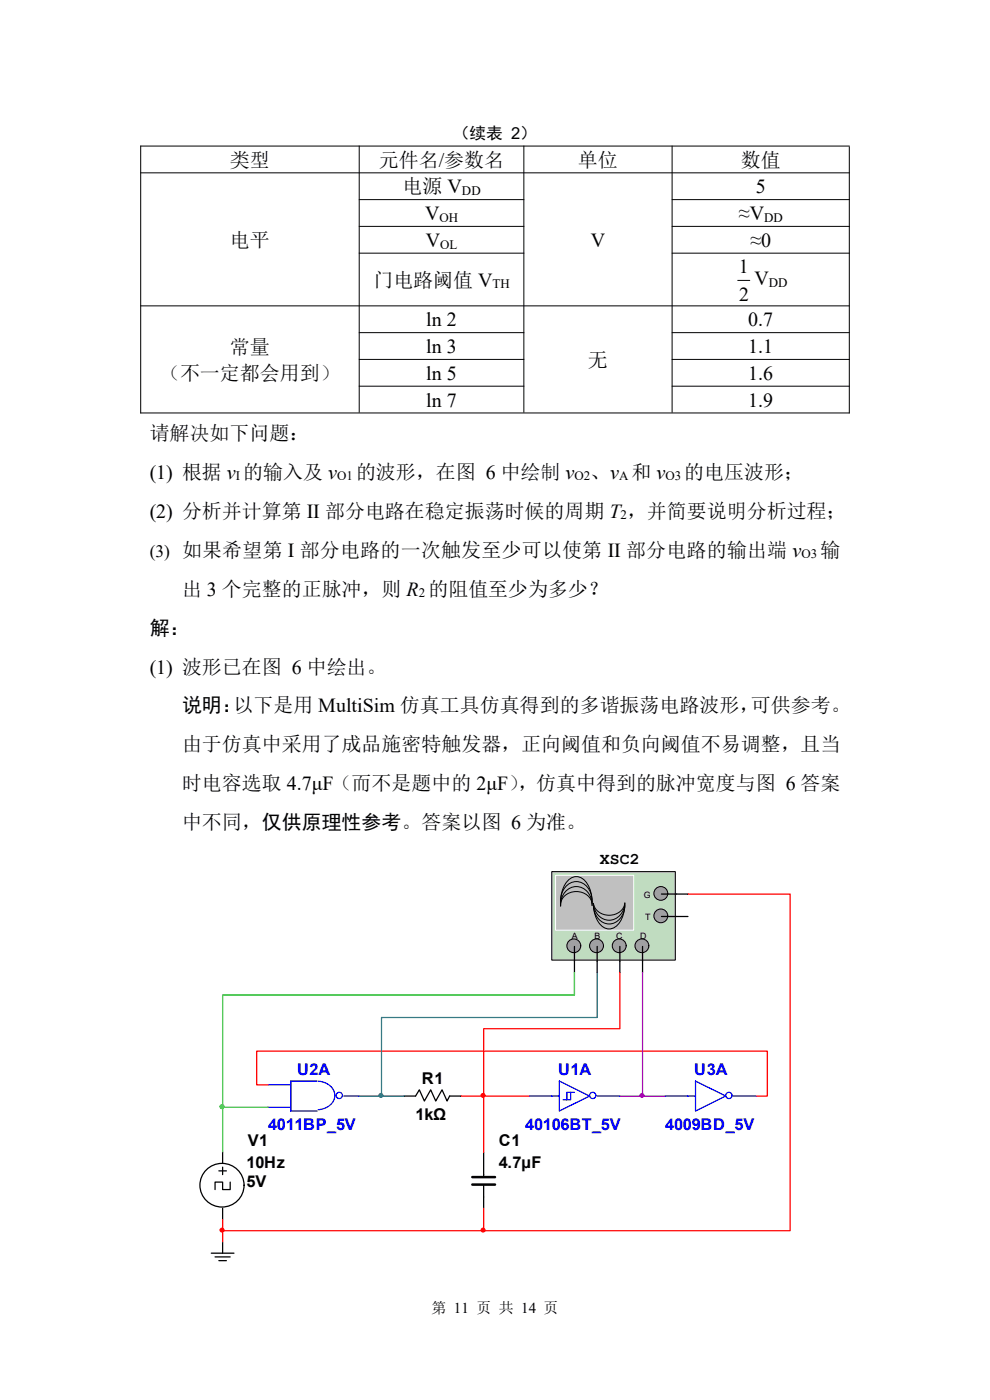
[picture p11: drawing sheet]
<svg xmlns="http://www.w3.org/2000/svg" width="210mm" height="297mm" viewBox="0 0 210 297" stroke-linecap="round" stroke-linejoin="round" font-family="sans-serif">
<g fill="none" stroke="#000" stroke-width=".21">
<path d="M29.8 31h150.4M29.8 36.7h150.4M29.8 30.9v56.8M76.2 30.9v56.6M111.1 30.9v56.6M142.6 30.9v56.6M180.2 31.1v56.6M76.1 42.3h35.1M76.1 48h35.1M76.1 53.7h35.1M142.5 42.3h37.7M142.5 48h37.7"/>
<path d="M142.5 53.7h37.7M156.5 59.5h2.5M29.8 64.9h150.4M76.1 70.6h35.1M76.1 76.2h35.1M142.5 70.6h37.7M142.5 76.2h37.7M29.8 87.6h150.4M76.1 81.9h35.1M142.5 81.9h37.7"/>
</g>
<g fill="none" stroke="#00f" stroke-width=".27">
<path d="M117 232.5h1.6M118.6 229.3l6.5 3.2-6.5 3.2zM121.1 231.7v1.6h-.8M121.9 231.7h-1.6v1.6h-.8"/>
<circle cx="125.7" cy="232.4" r=".67"/>
</g>
<path d="M126.7 232.5h4.8" fill="none" stroke="#00f" stroke-width=".27"/>
<g fill="none" stroke="#00f" stroke-width=".27">
<path d="M112.2 232.5h4.8M145.9 232.5h1.6M147.5 229.3l6.5 3.2-6.5 3.2z"/>
<circle cx="154.6" cy="232.4" r=".67"/>
</g>
<path d="M155.6 232.5h4.8" fill="none" stroke="#00f" stroke-width=".27"/>
<path d="M61.7 229.3v6.4M67.3 229.3h-5.6v6.4h5.6M67.6 229.4a3.3 3.3 0 0 1 3.4 3.6 3.6 3.6 0 0 1-3.5 2.4M141.1 232.5h4.8" fill="none" stroke="#00f" stroke-width=".27"/>
<g fill="none" stroke="#000" stroke-width=".27">
<path d="M85.7 232.5h2.5l.8-1.3 1 2.4 1.4-2.4 1 2.4 1.4-2.4 1 2.4 .6-1.1h2.4M46.4 248.4h1.6M47.2 244.4v2.4M47.2 247.6v1.6M47.2 256.3v2.4M48.8 250.8v1.6h-1.6v-1.6h-1.6v1.6M102.6 244.4v5.3M102.6 251.3v5M44.8 265.9h4.8M45.6 266.6h3.2M46.4 267.4h1.6M47.2 263.5v2.4"/>
<circle cx="47.1" cy="251.4" r="4.7"/>
</g>
<path d="M100.2 249.7h4.8M100.2 251.3h4.8" fill="none" stroke="#000" stroke-width=".53"/>
<g fill="#f00" stroke="#f00" stroke-width=".27">
<circle cx="47.1" cy="261" r=".4"/>
<circle cx="102.5" cy="232.4" r=".4"/>
</g>
<path d="M56.9 230.1h4.8" fill="none" stroke="#00f" stroke-width=".27"/>
<path d="M56.9 234.9h4.8" fill="none" stroke="#00f" stroke-width=".27"/>
<g fill="none" stroke="#00f" stroke-width=".27">
<path d="M72.9 232.5h3.2"/>
<circle cx="72" cy="232.4" r=".67"/>
</g>
<circle cx="47.1" cy="234.8" r=".4" fill="#00c000" stroke="#00c000" stroke-width=".27"/>
<circle cx="80.8" cy="232.4" r=".4" fill="#008080" stroke="#008080" stroke-width=".27"/>
<circle cx="136.2" cy="232.4" r=".4" fill="#a300c0" stroke="#a300c0" stroke-width=".27"/>
<path d="M117 184.9h26.3v18.8h-26.3z" fill-rule="evenodd" fill="#c0dcc0" stroke="#000" stroke-width=".21"/>
<circle cx="121.7" cy="200.6" r="1.46" fill="#a0a0a4" stroke="#000" stroke-width=".21"/>
<path d="M121.9 200.8v3.2" fill="none" stroke="#000" stroke-width=".27"/>
<circle cx="126.5" cy="200.6" r="1.46" fill="#a0a0a4" stroke="#000" stroke-width=".21"/>
<path d="M126.7 200.8v3.2" fill="none" stroke="#000" stroke-width=".27"/>
<circle cx="140.2" cy="189.5" r="1.46" fill="#a0a0a4" stroke="#000" stroke-width=".21"/>
<path d="M140.3 189.7h3.2" fill="none" stroke="#000" stroke-width=".27"/>
<circle cx="140.2" cy="194.3" r="1.46" fill="#a0a0a4" stroke="#000" stroke-width=".21"/>
<path d="M140.3 194.4h3.2" fill="none" stroke="#000" stroke-width=".27"/>
<path d="M117.8 185.7h16.6v11.6h-16.6z" fill-rule="evenodd" fill="#c0c0c0" stroke="#fff" stroke-width=".21"/>
<path d="M125.6 191.7a6.5 6.5 0 0 0-2.2-5.4 2.59 2.59 0 0 0-3.7 1.6 8 8 0 0 0-.8 4" fill="none" stroke="#000" stroke-width=".21"/>
<circle cx="131.4" cy="200.6" r="1.46" fill="#a0a0a4" stroke="#000" stroke-width=".21"/>
<path d="M131.5 200.8v3.2" fill="none" stroke="#000" stroke-width=".27"/>
<circle cx="136.2" cy="200.6" r="1.46" fill="#a0a0a4" stroke="#000" stroke-width=".21"/>
<path d="M143.5 189.7h2.4M143.5 194.4h2.4M121.9 204v2.3M126.7 204v2.3M131.5 204v2.3M136.3 200.8v5.5" fill="none" stroke="#000" stroke-width=".27"/>
<path d="M125.6 191.3a3.9 3.9 0 0 0-3.3-4.3 3.9 3.9 0 0 0-3.4 4.5M125.6 192.1a3.5 3.5 0 0 0-4.6-3.7 4 4 0 0 0-2.1 3.9M125.6 192.1a3.1 3.1 0 0 0-4.1-2.9 2.82 2.82 0 0 0-2.6 3M132.6 191.9a5.2 5.2 0 0 1-2.8 5.1 2.73 2.73 0 0 1-3-1.7 7.3 7.3 0 0 1-.9-3.2M132.6 192.1a3.6 3.6 0 0 1-4 3.8 3.8 3.8 0 0 1-2.7-3.6M132.6 191.6a3.3 3.3 0 0 1-5.2 3 3.9 3.9 0 0 1-1.5-2.9M132.6 191.5a3.5 3.5 0 0 1-5.9 1.7l-.7-1-.1-.6" fill="none" stroke="#000" stroke-width=".21"/>
<circle cx="102.5" cy="261" r=".4" fill="#f00" stroke="#f00" stroke-width=".27"/>
<path d="M145.9 189.7h21.7v71.4h-65M131.5 206.3v11.9h-28.9v26.2M56.9 230.1h-2.5v-7.1h108.4v9.5h-2.4M97.8 232.5h14.4M47.2 258.7v4.8M102.6 256.3v4.8M47.2 261.1h55.4" fill="none" stroke="#f00" stroke-width=".27"/>
<path d="M121.9 206.3v4.8h-74.7v23.8M47.2 234.9h9.7M47.2 234.9v9.5" fill="none" stroke="#00c000" stroke-width=".27"/>
<path d="M126.7 206.3v9.6h-45.8v16.6M76.1 232.5h9.6" fill="none" stroke="#008080" stroke-width=".27"/>
<path d="M136.3 206.3v26.2M131.5 232.5h9.6" fill="none" stroke="#a300c0" stroke-width=".27"/>
<g font-size="4.2">
<text x="48.8" y="35.4">类型</text>
<text x="80.4" y="35.4">元件名/参数名</text>
<text x="122.6" y="35.4">单位</text>
<text x="157.1" y="35.4">数值</text>
<text x="85.4" y="41">电源 V</text>
<text x="160.3" y="41">5</text>
<text x="90.2" y="46.7">V</text>
<text x="156.7" y="46.7">≈V</text>
<text x="48.8" y="52.3">电平</text>
<text x="90.3" y="52.4">V</text>
<text x="125.3" y="52.3">V</text>
<text x="159.2" y="52.4">≈0</text>
<text x="156.7" y="57.9">1</text>
<text x="79.2" y="60.9">门电路阈值 V</text>
<text x="156.8" y="63.9">2</text>
<text x="160" y="60.6">V</text>
<text x="90.4" y="69.2">ln 2</text>
<text x="158.7" y="69.2">0.7</text>
<text x="48.8" y="75">常量</text>
<text x="90.4" y="74.9">ln 3</text>
<text x="124.7" y="77.8">无</text>
<text x="158.7" y="74.9">1.1</text>
<text x="34" y="80.5">（不一定都会用到）</text>
<text x="90.4" y="80.6">ln 5</text>
<text x="158.7" y="80.6">1.6</text>
<text x="90.4" y="86.3">ln 7</text>
<text x="158.7" y="86.3">1.9</text>
<text x="31.7" y="93.4">请解决如下问题：</text>
<text x="31.7" y="101.6">(1) 根据 v 的输入及 v</text>
<text x="75.5" y="101.6">的波形，在图 6 中绘制 v</text>
<text x="125.2" y="101.6">、v 和 v</text>
<text x="145.2" y="101.6">的电压波形；</text>
<text x="31.7" y="109.9">(2) 分析并计算第 II 部分电路在稳定振荡时候的周期 T ，并简要说明分析过程；</text>
<text x="38.6" y="118.1">如果希望第 I 部分电路的一次触发至少可以使第 II 部分电路的输出端 v</text>
<text x="174.1" y="118.1">输</text>
<text x="38.6" y="126.4">出 3 个完整的正脉冲，则 R 的阻值至少为多少？</text>
<text x="31.7" y="134.6">解：</text>
<text x="31.7" y="142.9">(1) 波形已在图 6 中绘出。</text>
<text x="38.6" y="151.1">说明：以下是用 MultiSim 仿真工具仿真得到的多谐振荡电路波形，可供参考。</text>
<text x="38.6" y="159.4">由于仿真中采用了成品施密特触发器，正向阈值和负向阈值不易调整，且当</text>
<text x="38.6" y="167.7">时电容选取 4.7μF（而不是题中的 2μF）</text>
<text x="109.9" y="167.7">，仿真中得到的脉冲宽度与图 6 答案</text>
<text x="38.6" y="175.9">中不同，仅供原理性参考。答案以图 6 为准。</text>
</g>
<text font-size="3.7" x="31.7" y="118.1">(3)</text>
<text font-size="3.5" x="96.1" y="29.4">（续表 2）</text>
<g font-size="3.4">
<text x="127.2" y="183.3">XSC2</text>
<text x="89.5" y="229.9">R1</text>
<text x="88.2" y="237.5">1kΩ</text>
<text x="52.6" y="243.1">V1</text>
<text x="105.8" y="243.1">C1</text>
<text x="52.3" y="247.9">10Hz</text>
<text x="52.3" y="251.8">5V</text>
<text x="105.8" y="247.9">4.7µF</text>
</g>
<g font-size="3.4" fill="#00f">
<text x="63" y="228">U2A</text>
<text x="118.4" y="228">U1A</text>
<text x="147.3" y="228">U3A</text>
<text x="56.9" y="239.7">4011BP_5V</text>
<text x="111.4" y="239.7">40106BT_5V</text>
<text x="141.1" y="239.7">4009BD_5V</text>
</g>
<text font-size="3.2" x="91.5" y="278.6">第 11 页 共 14 页</text>
<g font-size="2.8">
<text x="98" y="41.3">DD</text>
<text x="93.2" y="47">OH</text>
<text x="162.1" y="47">DD</text>
<text x="93.4" y="52.7">OL</text>
<text x="104.5" y="61.1">TH</text>
<text x="163.1" y="60.9">DD</text>
<text x="50" y="101.9">I</text>
<text x="71.5" y="101.9">O1</text>
<text x="121.8" y="101.9">O2</text>
<text x="131.3" y="101.9">A</text>
<text x="141.1" y="101.9">O3</text>
<text x="131.7" y="110.2">2</text>
<text x="170" y="118.4">O3</text>
<text x="88.8" y="126.7">2</text>
</g>
<g font-size="1.9">
<text x="136.6" y="190.5">G</text>
<text x="136.8" y="195.2">T</text>
<text x="121.3" y="199.2">A</text>
<text x="126.1" y="199.2">B</text>
<text x="130.7" y="199.2">C</text>
<text x="135.8" y="199.2">D</text>
</g>
</svg>
